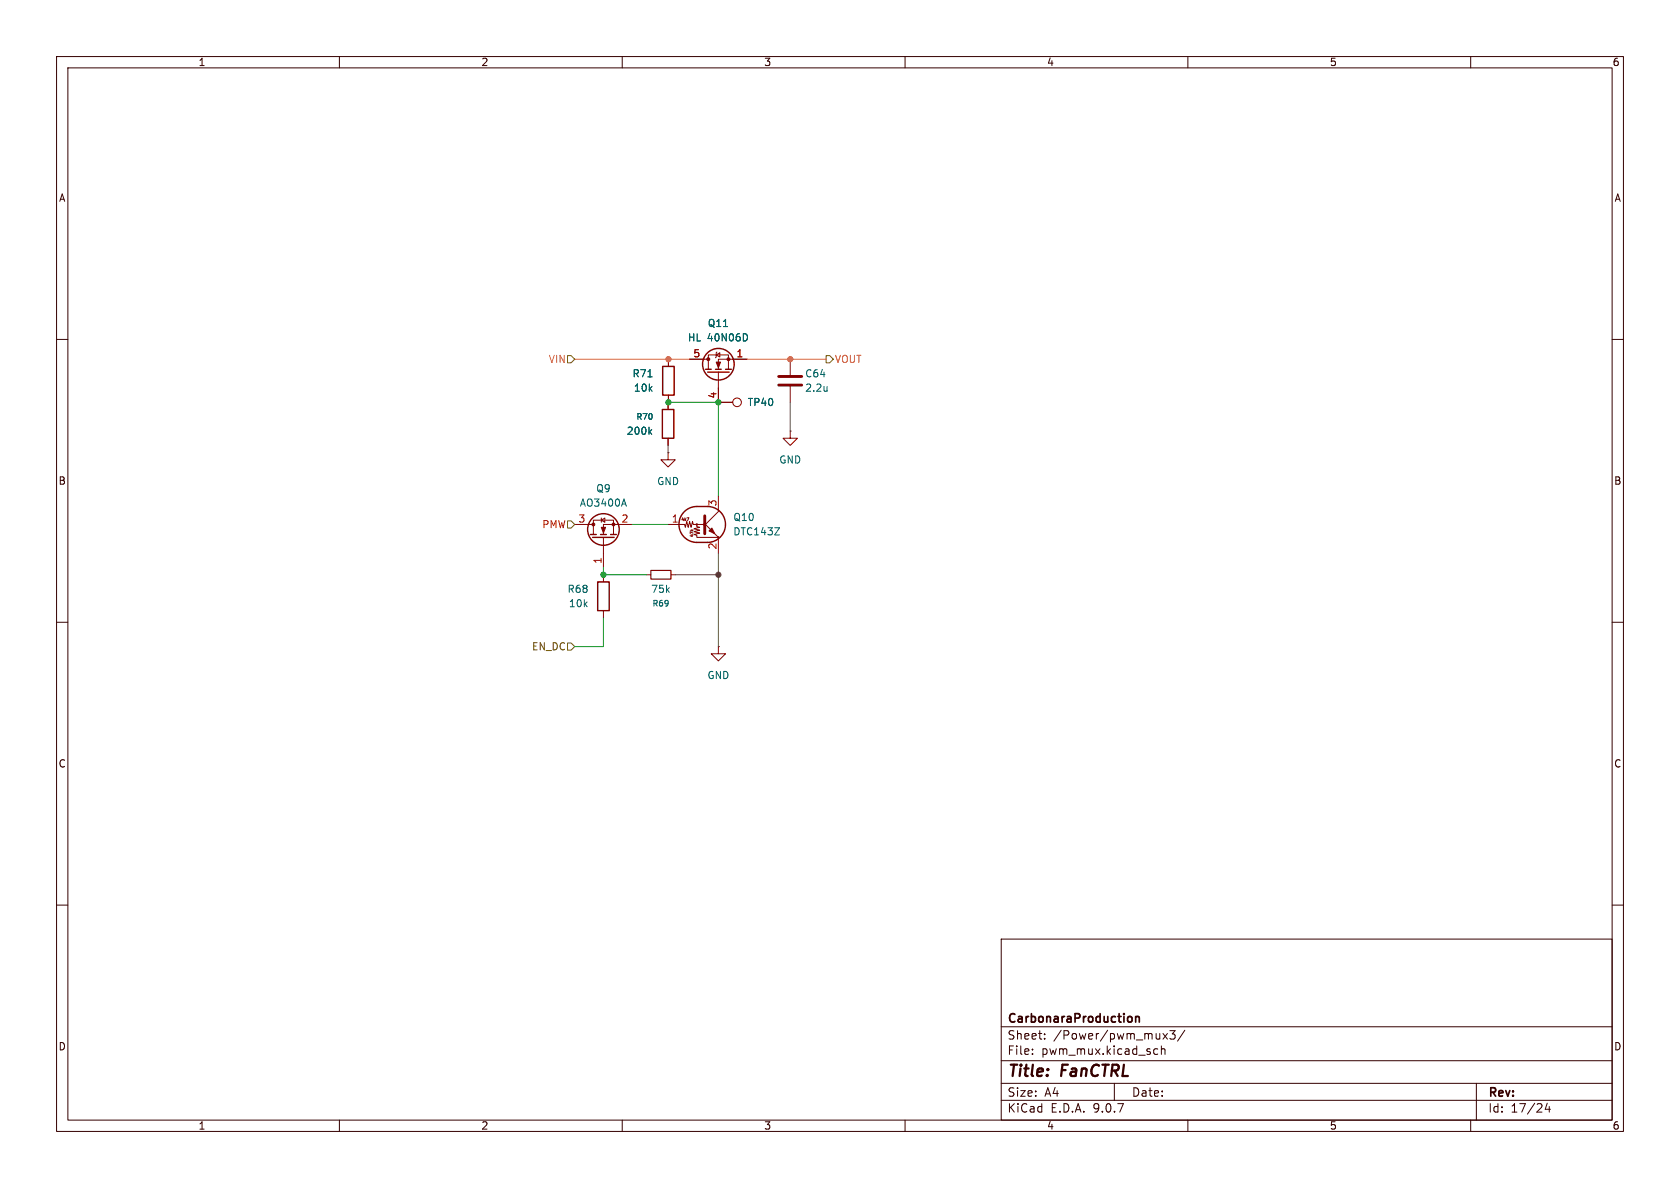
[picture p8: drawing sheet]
<svg xmlns="http://www.w3.org/2000/svg" width="297mm" height="210mm" viewBox="0 0 297 210" stroke-linecap="round" stroke-linejoin="round" font-family="sans-serif">
<g fill="none" stroke="#350000" stroke-width=".18">
<path d="M10 10h277v190h-277zM12 12h273v186h-273zM60 10v2M110 10v2M160 10v2M210 10v2M260 10v2M10 60h2M285 60h2M10 110h2M285 110h2M10 160h2"/>
<path d="M177 166h108v32h-108zM285 160h2M60 198v2M110 198v2M160 198v2M177 194.5h108M177 191.5h108M177 187.5h108M177 181.5h108M182.5 186.3v.1M182.5 185.5v.1M184.7 183.6v.1"/>
<path d="M184.7 182.8v.1M197 191.5v3M204 186.3l.2 .1 .5-.1M204.7 185.5l-.5-.1-.2 .1M205.3 185.5l.2-.1 .4 .1 .1 .9M205.3 184.9v1.5M205.6 182.7l.8 1M206.4 182.7l-.8 1M206.8 182.2h.9l-.5 .6 .5 .1v.7l-.2 .1h-.5l-.2-.1M209.5 182.1l-1.3 2M210 198v2M260 198v2"/>
<path d="M261 191.5v6.5M273.5 195l-.3 1.1h.9M273.9 195.6v1"/>
</g>
<path d="M200.1 179.8v.7M200.8 179.7v1M200.8 179.8l.2-.1 .3 .1 .1 .9" fill="none" stroke="#350000" stroke-width=".3"/>
<g fill="none" stroke="#840000" stroke-width=".25">
<path d="M117.1 72.4h2v5.1h-2zM117.2 64.8h2v5.1h-2zM124.7 65.3h1M125.1 65.8h3.8M126.5 65.3h1M128.3 65.3h1M104.4 94.5h1M104.8 95h3.8M106.2 94.5h1M107.9 94.5h1.1M120.9 90.5a3.2 3.2 0 0 1 2.3-1h1.9a3.2 3.2 0 0 1 3.2 3.2 3.2 3.2 0 0 1-3.2 3.2h-1.9a3.2 3.2 0 0 1-2.9-2 3.2 3.2 0 0 1 .6-3.4zM105.7 102.9h2v5.1h-2z"/>
<circle cx="127" cy="64.4" r="2.79"/>
<circle cx="106.7" cy="93.6" r="2.79"/>
</g>
<g fill="none" stroke="#840000" stroke-width=".18">
<path d="M118.1 71.1v1.3M118.1 77.5v1.2M118.2 63.5v1.3M118.2 69.9v1.2M121.9 63.5h3.3M125.2 65.3v-2.6h3.6v2.6M126.6 62.7l.7-.3v.7zM126.7 62.2l-.1 .2v.7l-.1 .1M127 65.8v5.3h2.5M132.1 63.5h-5.1v1.8M139.7 76.2v1.3h1.3l-1.3 1.2-1.3-1.2h1.3M139.7 76.2h.1"/>
<path d="M139.7 63.5v2.8M139.7 68.3v2.8M101.6 92.7h3.3M104.9 94.5v-2.6h3.6v2.6M106.3 91.9l.6-.3v.7zM106.3 91.6v.7M106.7 95v5.3M111.8 92.7h-5.1v1.8M118.1 92.7h2.9l.2 .5 .2-1 .3 1 .2-1 .3 1 .2-1 .2 .5h1.9M118.1 80v1.3h1.3l-1.3 1.3-1.3-1.3h1.3M118.1 80h.1M120.7 91.5l-.1 .4"/>
<path d="M121.1 91.5v.5M121.4 91.5h.4l-.2 .5M122 94.7l.4 .1M122 93.8h.5M122.2 93.6l.2 .2M122.5 94.2l-.5-.2v.4M122.5 93.6l-.2 .2M124.5 92.5l2.5 2.5h-3.8v-.4l-.5-.1 1-.3-1-.2 1-.3-1-.2 1-.3-.5-.1v-.4M127 87.6v2.8l-2.5 2.6M127 95.3v2.5M106.7 101.6v1.3M106.7 108v1.2"/>
<path d="M114.3 101.6h.8M118.6 101.6h.8M127 114.3v1.3h1.3l-1.3 1.2-1.3-1.2h1.3M127 114.3h.1"/>
<circle cx="130.3" cy="71.1" r=".76"/>
<circle cx="123.2" cy="92.7" r=".13"/>
<circle cx="127" cy="95" r=".13"/>
</g>
<g fill="#840000" stroke="#840000" stroke-width=".18">
<path d="M106.3 93.2h.8l-.4 1z"/>
<path d="M125.3 93.9l.6-.6 .5 1.1z"/>
<path d="M126.6 64h.8l-.4 1z"/>
<circle cx="104.9" cy="92.7" r=".25"/>
<circle cx="108.5" cy="92.7" r=".25"/>
<circle cx="125.2" cy="63.5" r=".25"/>
<circle cx="128.8" cy="63.5" r=".25"/>
</g>
<path d="M132 59.2l.1 .3-.1 .6M114.5 66.6h.8M114.9 76.3l.3 .5M115.2 75.9l-.5 .5M146.2 68.3v.9M146.2 69v.1M110.3 88.2l.4 1.3M137 93.3h.8l-.8 1.3h.8" fill="none" stroke="#006464" stroke-width=".18"/>
<path d="M124.6 91.2v3.2z" fill="#840000" stroke="#840000" stroke-width=".51"/>
<path d="M115.1 100.8h3.5v1.6h-3.5z" fill="none" stroke="#840000" stroke-width=".2"/>
<path d="M137.7 66.5h4M137.7 68.1h4" fill="none" stroke="#840000" stroke-width=".51"/>
<path d="M100.3 62.9h.7l.6 .6-.6 .6h-.7zM146 62.9h.7l.6 .6-.6 .6h-.7zM100.3 92.1h.7l.6 .6-.6 .6h-.7zM100.3 113.7h.7l.6 .6-.6 .6h-.7z" fill="none" stroke="#725600" stroke-width=".18"/>
<path d="M118.1 78.7v1.3M139.7 71.1v5.1M127 97.8v16.5M119.4 101.6h7.6" fill="none" stroke="#484848" stroke-width=".18"/>
<path d="M118.1 71.1h8.9v16.5M111.8 92.7h6.3M106.7 100.3v1.3h7.6M106.7 109.2v5.1h-5.1" fill="none" stroke="#009600" stroke-width=".18"/>
<path d="M101.6 63.5h20.3M132.1 63.5h13.9" fill="none" stroke="#ff6302" stroke-width=".18"/>
<g fill="#009600" stroke="#009600" stroke-width=".18">
<circle cx="127" cy="71.1" r=".46"/>
<circle cx="106.7" cy="101.6" r=".46"/>
<circle cx="118.2" cy="71.1" r=".46"/>
</g>
<circle cx="127" cy="101.6" r=".46" fill="#484848" stroke="#484848" stroke-width=".18"/>
<g fill="#ff6302" stroke="#ff6302" stroke-width=".18">
<circle cx="118.2" cy="63.5" r=".46"/>
<circle cx="139.7" cy="63.5" r=".46"/>
</g>
<g font-size="2.8" fill="#350000">
<text x="178" y="190.9">Title:</text>
<text x="187.7" y="190.9">FanCTRL</text>
</g>
<g font-size="2.1" fill="#350000">
<text x="178" y="184">Sheet:</text>
<text x="178" y="181.2">CarbonaraProduction</text>
<text x="186.2" y="184">/Power/pwm_mux3/</text>
<text x="178" y="186.7">File:</text>
<text x="184.1" y="186.7">pwm_mux.kicad_sch</text>
<text x="178" y="196.9">KiCad</text>
<text x="178" y="194.1">Size:</text>
<text x="184.7" y="194.1">A4</text>
<text x="185.7" y="196.9">E.D.A.</text>
<text x="193.3" y="196.9">9.0.7</text>
<text x="200" y="194.1">Date:</text>
<text x="263" y="194.3">Rev:</text>
<text x="263" y="196.9">Id:</text>
<text x="267.1" y="196.9">17/24</text>
</g>
<g font-size="1.8" fill="#350000">
<text x="35" y="11.9">1</text>
<text x="85" y="11.9">2</text>
<text x="135" y="11.9">3</text>
<text x="185" y="11.9">4</text>
<text x="235" y="11.9">5</text>
<text x="285" y="11.9">6</text>
<text x="10.3" y="35.9">A</text>
<text x="285.3" y="35.9">A</text>
<text x="10.3" y="85.9">B</text>
<text x="285.3" y="85.9">B</text>
<text x="10.3" y="135.9">C</text>
<text x="285.3" y="135.9">C</text>
<text x="10.3" y="185.9">D</text>
<text x="285.3" y="185.9">D</text>
<text x="35" y="199.9">1</text>
<text x="85" y="199.9">2</text>
<text x="135" y="199.9">3</text>
<text x="185" y="199.9">4</text>
<text x="235" y="199.9">5</text>
<text x="285" y="199.9">6</text>
</g>
<g font-size="1.8" fill="#006464">
<text x="125" y="58">Q11</text>
<text x="121.5" y="60.6">HL</text>
<text x="125" y="60.6">40N06D</text>
<text x="111.7" y="66.9">R71</text>
<text x="112" y="69.4">10k</text>
<text x="132.1" y="72">TP40</text>
<text x="142.2" y="66.9">C64</text>
<text x="142.2" y="69.4">2.2u</text>
<text x="110.7" y="77.1">200k</text>
<text x="137.7" y="82.1">GND</text>
<text x="102.4" y="89.8">AO3400A</text>
<text x="105.3" y="87.2">Q9</text>
<text x="116.1" y="86">GND</text>
<text x="129.5" y="92.3">Q10</text>
<text x="129.5" y="94.8">DTC143Z</text>
<text x="100.2" y="105">R68</text>
<text x="100.5" y="107.5">10k</text>
<text x="115" y="105">75k</text>
<text x="125" y="120.2">GND</text>
</g>
<g font-size="1.8" fill="#ff6302">
<text x="96.9" y="64.4">VIN</text>
<text x="147.5" y="64.4">VOUT</text>
</g>
<g font-size="1.8" fill="#a90000">
<text x="122.5" y="63.2">5</text>
<text x="130.1" y="63.2">1</text>
<text x="126.7" y="70.6" transform="rotate(-90 126.7 70.6)">4</text>
<text x="126.7" y="89.6" transform="rotate(-90 126.7 89.6)">3</text>
<text x="102.2" y="92.5">3</text>
<text x="109.8" y="92.5">2</text>
<text x="118.7" y="92.5">1</text>
<text x="106.4" y="99.8" transform="rotate(-90 106.4 99.8)">1</text>
<text x="126.7" y="97.2" transform="rotate(-90 126.7 97.2)">2</text>
</g>
<text font-size="1.8" fill="#f00" x="95.8" y="93.6">PMW</text>
<text font-size="1.8" fill="#725600" x="93.9" y="115.2">EN_DC</text>
<g font-size="1.4" fill="#006464">
<text x="112.4" y="74.4">R70</text>
<text x="115.2" y="107.4">R69</text>
</g>
<g font-size=".7" fill="#840000">
<text x="120.3" y="92.3">4k7</text>
<text x="122.8" y="95.1" transform="rotate(-90 122.8 95.1)">47k</text>
</g>
</svg>
